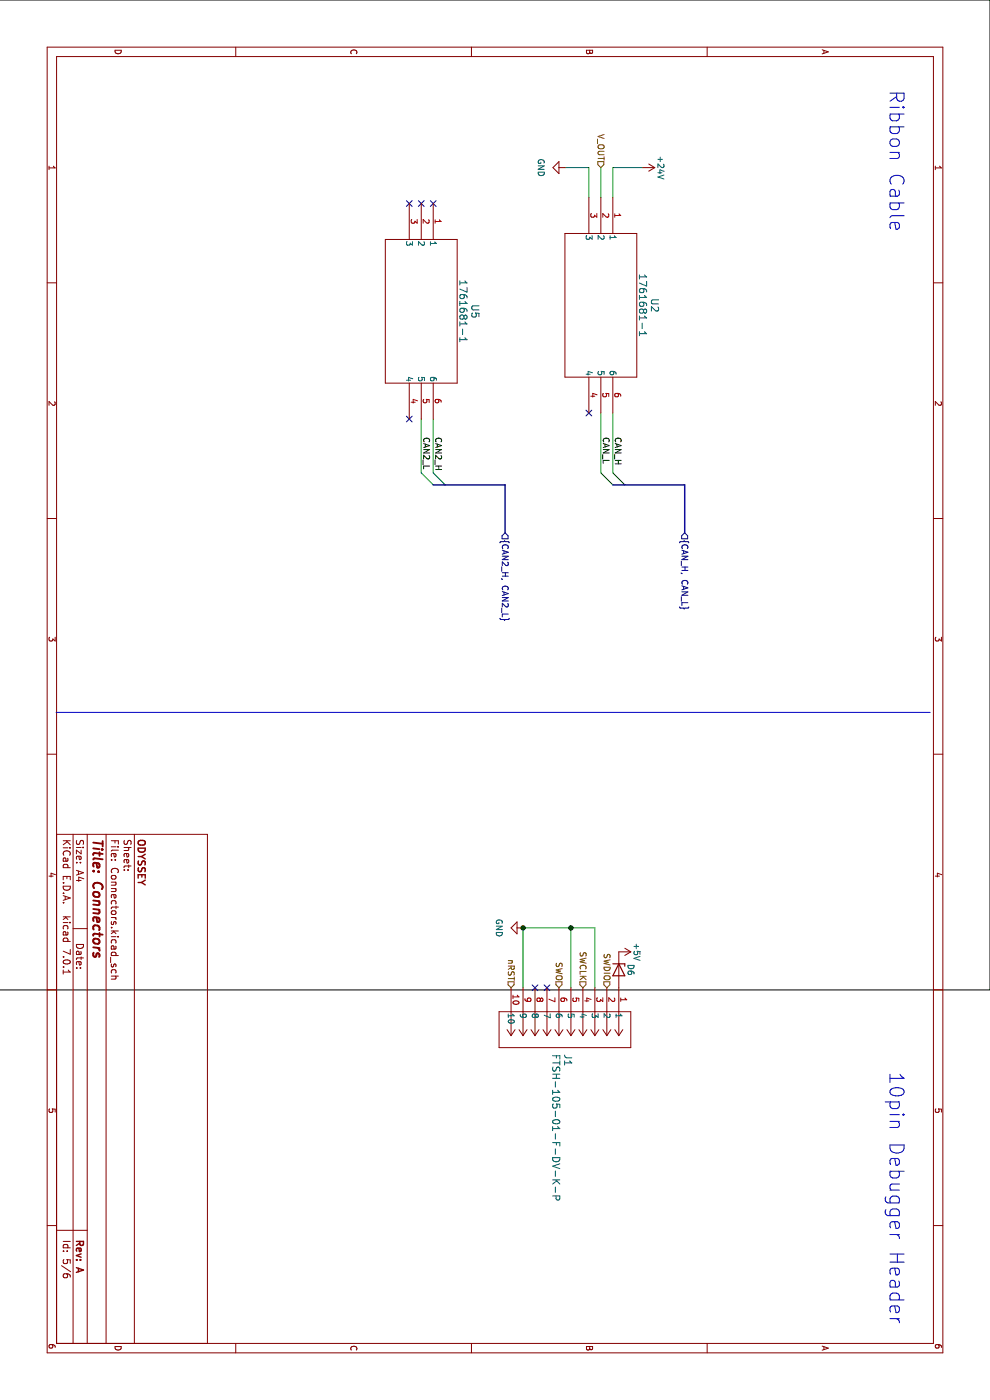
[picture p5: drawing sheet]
(kicad_sch (version 20230121) (generator eeschema)

 (paper "A4")

 (title_block
  (title "Connectors")
  (rev "A")
  (company "ODYSSEY"))

 (lib_symbols
  (symbol "2023-11-26_12-18-48:1761681-1" (pin_names (offset 0.254)) (in_bom yes) (on_board yes)
   (property "Reference" "U" (at 22.86 10.16 0) (effects (font (size 1.524 1.524))))
   (property "Value" "1761681-1" (at 22.86 7.62 0) (effects (font (size 1.524 1.524))))
   (property "Footprint" "1761681-1_TYC" (at 0 0 0) (effects (font (size 1.27 1.27) italic) hide))
   (property "Datasheet" "1761681-1" (at 0 0 0) (effects (font (size 1.27 1.27) italic) hide))
   (property "ki_locked" "" (at 0 0 0) (effects (font (size 1.27 1.27))))
   (symbol "1761681-1_0_1"
    (polyline (pts (xy 7.62 -10.16) (xy 38.1 -10.16)) (stroke (width 0.127) (type default)) (fill (type none)))
    (polyline (pts (xy 7.62 5.08) (xy 7.62 -10.16)) (stroke (width 0.127) (type default)) (fill (type none)))
    (polyline (pts (xy 38.1 -10.16) (xy 38.1 5.08)) (stroke (width 0.127) (type default)) (fill (type none)))
    (polyline (pts (xy 38.1 5.08) (xy 7.62 5.08)) (stroke (width 0.127) (type default)) (fill (type none)))
    (pin unspecified line (at 0 0 0) (length 7.62) (name "1" (effects (font (size 1.27 1.27)))) (number "1" (effects (font (size 1.27 1.27)))))
    (pin unspecified line (at 0 -2.54 0) (length 7.62) (name "2" (effects (font (size 1.27 1.27)))) (number "2" (effects (font (size 1.27 1.27)))))
    (pin unspecified line (at 0 -5.08 0) (length 7.62) (name "3" (effects (font (size 1.27 1.27)))) (number "3" (effects (font (size 1.27 1.27)))))
    (pin unspecified line (at 45.72 -5.08 180) (length 7.62) (name "4" (effects (font (size 1.27 1.27)))) (number "4" (effects (font (size 1.27 1.27)))))
    (pin unspecified line (at 45.72 -2.54 180) (length 7.62) (name "5" (effects (font (size 1.27 1.27)))) (number "5" (effects (font (size 1.27 1.27)))))
    (pin unspecified line (at 45.72 0 180) (length 7.62) (name "6" (effects (font (size 1.27 1.27)))) (number "6" (effects (font (size 1.27 1.27)))))))
  (symbol "2023-12-04_14-16-33:FTSH-105-01-F-DV-K-P" (pin_names (offset 0.254)) (in_bom yes) (on_board yes)
   (property "Reference" "J" (at 8.89 6.35 0) (effects (font (size 1.524 1.524))))
   (property "Value" "FTSH-105-01-F-DV-K-P" (at 0 0 0) (effects (font (size 1.524 1.524))))
   (property "Footprint" "CON10_2X5_DUK_FTSH_SAI" (at 0 0 0) (effects (font (size 1.27 1.27) italic) hide))
   (property "Datasheet" "FTSH-105-01-F-DV-K-P" (at 0 0 0) (effects (font (size 1.27 1.27) italic) hide))
   (property "ki_locked" "" (at 0 0 0) (effects (font (size 1.27 1.27))))
   (symbol "FTSH-105-01-F-DV-K-P_0_1"
    (polyline (pts (xy 5.08 -25.4) (xy 12.7 -25.4)) (stroke (width 0.127) (type default)) (fill (type none)))
    (polyline (pts (xy 5.08 2.54) (xy 5.08 -25.4)) (stroke (width 0.127) (type default)) (fill (type none)))
    (polyline (pts (xy 10.16 -22.86) (xy 5.08 -22.86)) (stroke (width 0.127) (type default)) (fill (type none)))
    (polyline (pts (xy 10.16 -22.86) (xy 8.89 -23.7067)) (stroke (width 0.127) (type default)) (fill (type none)))
    (polyline (pts (xy 10.16 -22.86) (xy 8.89 -22.0133)) (stroke (width 0.127) (type default)) (fill (type none)))
    (polyline (pts (xy 10.16 -20.32) (xy 5.08 -20.32)) (stroke (width 0.127) (type default)) (fill (type none)))
    (polyline (pts (xy 10.16 -20.32) (xy 8.89 -21.1667)) (stroke (width 0.127) (type default)) (fill (type none)))
    (polyline (pts (xy 10.16 -20.32) (xy 8.89 -19.4733)) (stroke (width 0.127) (type default)) (fill (type none)))
    (polyline (pts (xy 10.16 -17.78) (xy 5.08 -17.78)) (stroke (width 0.127) (type default)) (fill (type none)))
    (polyline (pts (xy 10.16 -17.78) (xy 8.89 -18.6267)) (stroke (width 0.127) (type default)) (fill (type none)))
    (polyline (pts (xy 10.16 -17.78) (xy 8.89 -16.9333)) (stroke (width 0.127) (type default)) (fill (type none)))
    (polyline (pts (xy 10.16 -15.24) (xy 5.08 -15.24)) (stroke (width 0.127) (type default)) (fill (type none)))
    (polyline (pts (xy 10.16 -15.24) (xy 8.89 -16.0867)) (stroke (width 0.127) (type default)) (fill (type none)))
    (polyline (pts (xy 10.16 -15.24) (xy 8.89 -14.3933)) (stroke (width 0.127) (type default)) (fill (type none)))
    (polyline (pts (xy 10.16 -12.7) (xy 5.08 -12.7)) (stroke (width 0.127) (type default)) (fill (type none)))
    (polyline (pts (xy 10.16 -12.7) (xy 8.89 -13.5467)) (stroke (width 0.127) (type default)) (fill (type none)))
    (polyline (pts (xy 10.16 -12.7) (xy 8.89 -11.8533)) (stroke (width 0.127) (type default)) (fill (type none)))
    (polyline (pts (xy 10.16 -10.16) (xy 5.08 -10.16)) (stroke (width 0.127) (type default)) (fill (type none)))
    (polyline (pts (xy 10.16 -10.16) (xy 8.89 -11.0067)) (stroke (width 0.127) (type default)) (fill (type none)))
    (polyline (pts (xy 10.16 -10.16) (xy 8.89 -9.3133)) (stroke (width 0.127) (type default)) (fill (type none)))
    (polyline (pts (xy 10.16 -7.62) (xy 5.08 -7.62)) (stroke (width 0.127) (type default)) (fill (type none)))
    (polyline (pts (xy 10.16 -7.62) (xy 8.89 -8.4667)) (stroke (width 0.127) (type default)) (fill (type none)))
    (polyline (pts (xy 10.16 -7.62) (xy 8.89 -6.7733)) (stroke (width 0.127) (type default)) (fill (type none)))
    (polyline (pts (xy 10.16 -5.08) (xy 5.08 -5.08)) (stroke (width 0.127) (type default)) (fill (type none)))
    (polyline (pts (xy 10.16 -5.08) (xy 8.89 -5.9267)) (stroke (width 0.127) (type default)) (fill (type none)))
    (polyline (pts (xy 10.16 -5.08) (xy 8.89 -4.2333)) (stroke (width 0.127) (type default)) (fill (type none)))
    (polyline (pts (xy 10.16 -2.54) (xy 5.08 -2.54)) (stroke (width 0.127) (type default)) (fill (type none)))
    (polyline (pts (xy 10.16 -2.54) (xy 8.89 -3.3867)) (stroke (width 0.127) (type default)) (fill (type none)))
    (polyline (pts (xy 10.16 -2.54) (xy 8.89 -1.6933)) (stroke (width 0.127) (type default)) (fill (type none)))
    (polyline (pts (xy 10.16 0) (xy 5.08 0)) (stroke (width 0.127) (type default)) (fill (type none)))
    (polyline (pts (xy 10.16 0) (xy 8.89 -0.8467)) (stroke (width 0.127) (type default)) (fill (type none)))
    (polyline (pts (xy 10.16 0) (xy 8.89 0.8467)) (stroke (width 0.127) (type default)) (fill (type none)))
    (polyline (pts (xy 12.7 -25.4) (xy 12.7 2.54)) (stroke (width 0.127) (type default)) (fill (type none)))
    (polyline (pts (xy 12.7 2.54) (xy 5.08 2.54)) (stroke (width 0.127) (type default)) (fill (type none)))
    (pin unspecified line (at 0 0 0) (length 5.08) (name "1" (effects (font (size 1.27 1.27)))) (number "1" (effects (font (size 1.27 1.27)))))
    (pin unspecified line (at 0 -22.86 0) (length 5.08) (name "10" (effects (font (size 1.27 1.27)))) (number "10" (effects (font (size 1.27 1.27)))))
    (pin unspecified line (at 0 -2.54 0) (length 5.08) (name "2" (effects (font (size 1.27 1.27)))) (number "2" (effects (font (size 1.27 1.27)))))
    (pin unspecified line (at 0 -5.08 0) (length 5.08) (name "3" (effects (font (size 1.27 1.27)))) (number "3" (effects (font (size 1.27 1.27)))))
    (pin unspecified line (at 0 -7.62 0) (length 5.08) (name "4" (effects (font (size 1.27 1.27)))) (number "4" (effects (font (size 1.27 1.27)))))
    (pin unspecified line (at 0 -10.16 0) (length 5.08) (name "5" (effects (font (size 1.27 1.27)))) (number "5" (effects (font (size 1.27 1.27)))))
    (pin unspecified line (at 0 -12.7 0) (length 5.08) (name "6" (effects (font (size 1.27 1.27)))) (number "6" (effects (font (size 1.27 1.27)))))
    (pin unspecified line (at 0 -15.24 0) (length 5.08) (name "7" (effects (font (size 1.27 1.27)))) (number "7" (effects (font (size 1.27 1.27)))))
    (pin unspecified line (at 0 -17.78 0) (length 5.08) (name "8" (effects (font (size 1.27 1.27)))) (number "8" (effects (font (size 1.27 1.27)))))
    (pin unspecified line (at 0 -20.32 0) (length 5.08) (name "9" (effects (font (size 1.27 1.27)))) (number "9" (effects (font (size 1.27 1.27)))))))
  (symbol "Diode:1N47xxA" (pin_numbers hide) (pin_names hide) (in_bom yes) (on_board yes)
   (property "Reference" "D" (at 0 2.54 0) (effects (font (size 1.27 1.27))))
   (property "Value" "1N47xxA" (at 0 -2.54 0) (effects (font (size 1.27 1.27))))
   (property "Footprint" "Diode_THT:D_DO-41_SOD81_P10.16mm_Horizontal" (at 0 -4.445 0) (effects (font (size 1.27 1.27)) hide))
   (property "Datasheet" "https://www.vishay.com/docs/85816/1n4728a.pdf" (at 0 0 0) (effects (font (size 1.27 1.27)) hide))
   (symbol "1N47xxA_0_1"
    (polyline (pts (xy 1.27 0) (xy -1.27 0)) (stroke (width 0) (type default)) (fill (type none)))
    (polyline (pts (xy -1.27 -1.27) (xy -1.27 1.27) (xy -0.762 1.27)) (stroke (width 0.254) (type default)) (fill (type none)))
    (polyline (pts (xy 1.27 -1.27) (xy 1.27 1.27) (xy -1.27 0) (xy 1.27 -1.27)) (stroke (width 0.254) (type default)) (fill (type none))))
   (symbol "1N47xxA_1_1"
    (pin passive line (at -3.81 0 0) (length 2.54) (name "K" (effects (font (size 1.27 1.27)))) (number "1" (effects (font (size 1.27 1.27)))))
    (pin passive line (at 3.81 0 180) (length 2.54) (name "A" (effects (font (size 1.27 1.27)))) (number "2" (effects (font (size 1.27 1.27)))))))
  (symbol "power:+24V" (power) (pin_names (offset 0)) (in_bom yes) (on_board yes)
   (property "Reference" "#PWR" (at 0 -3.81 0) (effects (font (size 1.27 1.27)) hide))
   (property "Value" "+24V" (at 0 3.556 0) (effects (font (size 1.27 1.27))))
   (property "Footprint" "" (at 0 0 0) (effects (font (size 1.27 1.27)) hide))
   (property "Datasheet" "" (at 0 0 0) (effects (font (size 1.27 1.27)) hide))
   (symbol "+24V_0_1"
    (polyline (pts (xy -0.762 1.27) (xy 0 2.54)) (stroke (width 0) (type default)) (fill (type none)))
    (polyline (pts (xy 0 0) (xy 0 2.54)) (stroke (width 0) (type default)) (fill (type none)))
    (polyline (pts (xy 0 2.54) (xy 0.762 1.27)) (stroke (width 0) (type default)) (fill (type none))))
   (symbol "+24V_1_1"
    (pin power_in line (at 0 0 90) (length 0) hide (name "+24V" (effects (font (size 1.27 1.27)))) (number "1" (effects (font (size 1.27 1.27)))))))
  (symbol "power:+5V" (power) (pin_names (offset 0)) (in_bom yes) (on_board yes)
   (property "Reference" "#PWR" (at 0 -3.81 0) (effects (font (size 1.27 1.27)) hide))
   (property "Value" "+5V" (at 0 3.556 0) (effects (font (size 1.27 1.27))))
   (property "Footprint" "" (at 0 0 0) (effects (font (size 1.27 1.27)) hide))
   (property "Datasheet" "" (at 0 0 0) (effects (font (size 1.27 1.27)) hide))
   (symbol "+5V_0_1"
    (polyline (pts (xy -0.762 1.27) (xy 0 2.54)) (stroke (width 0) (type default)) (fill (type none)))
    (polyline (pts (xy 0 0) (xy 0 2.54)) (stroke (width 0) (type default)) (fill (type none)))
    (polyline (pts (xy 0 2.54) (xy 0.762 1.27)) (stroke (width 0) (type default)) (fill (type none))))
   (symbol "+5V_1_1"
    (pin power_in line (at 0 0 90) (length 0) hide (name "+5V" (effects (font (size 1.27 1.27)))) (number "1" (effects (font (size 1.27 1.27)))))))
  (symbol "power:GND" (power) (pin_names (offset 0)) (in_bom yes) (on_board yes)
   (property "Reference" "#PWR" (at 0 -6.35 0) (effects (font (size 1.27 1.27)) hide))
   (property "Value" "GND" (at 0 -3.81 0) (effects (font (size 1.27 1.27))))
   (property "Footprint" "" (at 0 0 0) (effects (font (size 1.27 1.27)) hide))
   (property "Datasheet" "" (at 0 0 0) (effects (font (size 1.27 1.27)) hide))
   (symbol "GND_0_1"
    (polyline (pts (xy 0 0) (xy 0 -1.27) (xy 1.27 -1.27) (xy 0 -2.54) (xy -1.27 -1.27) (xy 0 -1.27)) (stroke (width 0) (type default)) (fill (type none))))
   (symbol "GND_1_1"
    (pin power_in line (at 0 0 270) (length 0) hide (name "GND" (effects (font (size 1.27 1.27)))) (number "1" (effects (font (size 1.27 1.27))))))))

 (junction (at 196.85 99.06) (diameter 0) (color 0 0 0 0))
 (junction (at 196.85 88.9) (diameter 0) (color 0 0 0 0))

 (no_connect (at 88.9 123.19))
 (no_connect (at 43.18 120.65))
 (no_connect (at 43.18 123.19))
 (no_connect (at 43.18 118.11))
 (no_connect (at 209.55 93.98))
 (no_connect (at 87.63 85.09))
 (no_connect (at 209.55 96.52))

 (bus_entry (at 102.87 118.11) (size -2.54 2.54) (stroke (width 0) (type default)))
 (bus_entry (at 102.87 80.01) (size -2.54 2.54) (stroke (width 0) (type default)))
 (bus_entry (at 102.87 77.47) (size -2.54 2.54) (stroke (width 0) (type default)))
 (bus_entry (at 102.87 115.57) (size -2.54 2.54) (stroke (width 0) (type default)))

 (wire (pts (xy 35.56 82.55) (xy 41.91 82.55)) (stroke (width 0) (type default)))
 (bus (pts (xy 102.87 64.77) (xy 102.87 77.47)) (stroke (width 0) (type default)))

 (wire (pts (xy 35.56 80.01) (xy 41.91 80.01)) (stroke (width 0) (type default)))
 (polyline (pts (xy 151.13 12.7) (xy 151.13 198.12)) (stroke (width 0) (type default)))

 (bus (pts (xy 102.87 102.87) (xy 113.03 102.87)) (stroke (width 0) (type default)))
 (bus (pts (xy 102.87 102.87) (xy 102.87 115.57)) (stroke (width 0) (type default)))

 (wire (pts (xy 35.56 90.17) (xy 35.56 85.09)) (stroke (width 0) (type default)))
 (bus (pts (xy 102.87 115.57) (xy 102.87 118.11)) (stroke (width 0) (type default)))
 (bus (pts (xy 102.87 64.77) (xy 113.03 64.77)) (stroke (width 0) (type default)))

 (wire (pts (xy 88.9 118.11) (xy 100.33 118.11)) (stroke (width 0) (type default)))
 (wire (pts (xy 196.85 99.06) (xy 196.85 88.9)) (stroke (width 0) (type default)))
 (wire (pts (xy 35.56 85.09) (xy 41.91 85.09)) (stroke (width 0) (type default)))
 (wire (pts (xy 87.63 80.01) (xy 100.33 80.01)) (stroke (width 0) (type default)))
 (wire (pts (xy 87.63 82.55) (xy 100.33 82.55)) (stroke (width 0) (type default)))
 (wire (pts (xy 196.85 88.9) (xy 196.85 83.82)) (stroke (width 0) (type default)))
 (wire (pts (xy 88.9 120.65) (xy 100.33 120.65)) (stroke (width 0) (type default)))
 (wire (pts (xy 196.85 88.9) (xy 209.55 88.9)) (stroke (width 0) (type default)))
 (wire (pts (xy 35.56 73.66) (xy 35.56 80.01)) (stroke (width 0) (type default)))
 (wire (pts (xy 196.85 83.82) (xy 209.55 83.82)) (stroke (width 0) (type default)))
 (wire (pts (xy 196.85 99.06) (xy 209.55 99.06)) (stroke (width 0) (type default)))
 (bus (pts (xy 102.87 77.47) (xy 102.87 80.01)) (stroke (width 0) (type default)))

 (text "10pin Debugger Header" (at 227.33 21.59 0) (effects (font (size 3 3)) (justify left bottom)))
 (text "Ribbon Cable" (at 19.05 21.59 0) (effects (font (size 3 3)) (justify left bottom)))

 (label "CAN2_L" (at 92.71 120.65 0) (fields_autoplaced) (effects (font (size 1.27 1.27)) (justify left bottom)))
 (label "CAN_L" (at 92.71 82.55 0) (fields_autoplaced) (effects (font (size 1.27 1.27)) (justify left bottom)))
 (label "CAN_H" (at 92.71 80.01 0) (fields_autoplaced) (effects (font (size 1.27 1.27)) (justify left bottom)))
 (label "CAN2_H" (at 92.71 118.11 0) (fields_autoplaced) (effects (font (size 1.27 1.27)) (justify left bottom)))

 (hierarchical_label "V_OUT" (shape input) (at 35.56 82.55 180) (fields_autoplaced) (effects (font (size 1.27 1.27)) (justify right)))
 (hierarchical_label "{CAN_H, CAN_L}" (shape input) (at 113.03 64.77 0) (fields_autoplaced) (effects (font (size 1.27 1.27)) (justify left)))
 (hierarchical_label "{CAN2_H, CAN2_L}" (shape input) (at 113.03 102.87 0) (fields_autoplaced) (effects (font (size 1.27 1.27)) (justify left)))
 (hierarchical_label "SWDIO" (shape input) (at 209.55 81.28 180) (fields_autoplaced) (effects (font (size 1.27 1.27)) (justify right)))
 (hierarchical_label "SWO" (shape input) (at 209.55 91.44 180) (fields_autoplaced) (effects (font (size 1.27 1.27)) (justify right)))
 (hierarchical_label "nRST" (shape input) (at 209.55 101.6 180) (fields_autoplaced) (effects (font (size 1.27 1.27)) (justify right)))
 (hierarchical_label "SWCLK" (shape input) (at 209.55 86.36 180) (fields_autoplaced) (effects (font (size 1.27 1.27)) (justify right)))

 (symbol (lib_id "2023-11-26_12-18-48:1761681-1") (at 43.18 118.11 0) (unit 1) (in_bom yes) (on_board yes) (dnp no) (fields_autoplaced)
  (property "Reference" "U2" (at 66.04 109.22 0) (effects (font (size 1.524 1.524))))
  (property "Value" "1761681-1" (at 66.04 111.76 0) (effects (font (size 1.524 1.524))))
  (property "Footprint" "1761681-1_TYC" (at 43.18 118.11 0) (effects (font (size 1.27 1.27) italic) hide))
  (property "Datasheet" "1761681-1" (at 43.18 118.11 0) (effects (font (size 1.27 1.27) italic) hide)) (pin "1") (pin "2") (pin "3") (pin "4") (pin "5") (pin "6")
  (instances (project "5VPSU_SCH" (path "" (reference "U2") (unit 1)) (path "" (reference "U5") (unit 1)))))

 (symbol (lib_id "power:GND") (at 196.85 99.06 0) (unit 1) (in_bom yes) (on_board yes) (dnp no) (fields_autoplaced)
  (property "Reference" "#PWR02" (at 196.85 105.41 0) (effects (font (size 1.27 1.27)) hide))
  (property "Value" "GND" (at 196.85 104.14 0) (effects (font (size 1.27 1.27))))
  (property "Footprint" "" (at 196.85 99.06 0) (effects (font (size 1.27 1.27)) hide))
  (property "Datasheet" "" (at 196.85 99.06 0) (effects (font (size 1.27 1.27)) hide)) (pin "1")
  (instances (project "5VPSU_SCH" (path "" (reference "#PWR02") (unit 1)) (path "" (reference "#PWR014") (unit 1)) (path "" (reference "#PWR033") (unit 1)) (path "" (reference "#PWR048") (unit 1)))))

 (symbol (lib_id "2023-11-26_12-18-48:1761681-1") (at 41.91 80.01 0) (unit 1) (in_bom yes) (on_board yes) (dnp no) (fields_autoplaced)
  (property "Reference" "U2" (at 64.77 71.12 0) (effects (font (size 1.524 1.524))))
  (property "Value" "1761681-1" (at 64.77 73.66 0) (effects (font (size 1.524 1.524))))
  (property "Footprint" "1761681-1_TYC" (at 41.91 80.01 0) (effects (font (size 1.27 1.27) italic) hide))
  (property "Datasheet" "1761681-1" (at 41.91 80.01 0) (effects (font (size 1.27 1.27) italic) hide)) (pin "1") (pin "2") (pin "3") (pin "4") (pin "5") (pin "6")
  (instances (project "5VPSU_SCH" (path "" (reference "U2") (unit 1)) (path "" (reference "U2") (unit 1)))))

 (symbol (lib_id "2023-12-04_14-16-33:FTSH-105-01-F-DV-K-P") (at 209.55 78.74 0) (unit 1) (in_bom yes) (on_board yes) (dnp no) (fields_autoplaced)
  (property "Reference" "J1" (at 223.52 89.535 0) (effects (font (size 1.524 1.524)) (justify left)))
  (property "Value" "FTSH-105-01-F-DV-K-P" (at 223.52 92.075 0) (effects (font (size 1.524 1.524)) (justify left)))
  (property "Footprint" "CON10_2X5_DUK_FTSH_SAI" (at 209.55 78.74 0) (effects (font (size 1.27 1.27) italic) hide))
  (property "Datasheet" "FTSH-105-01-F-DV-K-P" (at 209.55 78.74 0) (effects (font (size 1.27 1.27) italic) hide)) (pin "1") (pin "10") (pin "2") (pin "3") (pin "4") (pin "5") (pin "6") (pin "7") (pin "8") (pin "9")
  (instances (project "5VPSU_SCH" (path "" (reference "J1") (unit 1)))))

 (symbol (lib_id "power:GND") (at 35.56 90.17 0) (unit 1) (in_bom yes) (on_board yes) (dnp no) (fields_autoplaced)
  (property "Reference" "#PWR02" (at 35.56 96.52 0) (effects (font (size 1.27 1.27)) hide))
  (property "Value" "GND" (at 35.56 95.25 0) (effects (font (size 1.27 1.27))))
  (property "Footprint" "" (at 35.56 90.17 0) (effects (font (size 1.27 1.27)) hide))
  (property "Datasheet" "" (at 35.56 90.17 0) (effects (font (size 1.27 1.27)) hide)) (pin "1")
  (instances (project "5VPSU_SCH" (path "" (reference "#PWR02") (unit 1)) (path "" (reference "#PWR014") (unit 1)) (path "" (reference "#PWR033") (unit 1)) (path "" (reference "#PWR046") (unit 1)))))

 (symbol (lib_id "Diode:1N47xxA") (at 205.74 78.74 0) (unit 1) (in_bom yes) (on_board yes) (dnp no) (fields_autoplaced)
  (property "Reference" "D5" (at 205.74 76.2 0) (effects (font (size 1.27 1.27))))
  (property "Value" "1N47xxA" (at 203.835 81.28 90) (effects (font (size 1.27 1.27)) (justify right) hide))
  (property "Footprint" "Diode_THT:D_DO-41_SOD81_P10.16mm_Horizontal" (at 205.74 83.185 0) (effects (font (size 1.27 1.27)) hide))
  (property "Datasheet" "https://www.vishay.com/docs/85816/1n4728a.pdf" (at 205.74 78.74 0) (effects (font (size 1.27 1.27)) hide)) (pin "1") (pin "2")
  (instances (project "5VPSU_SCH" (path "" (reference "D5") (unit 1)) (path "" (reference "D6") (unit 1)))))

 (symbol (lib_id "power:+5V") (at 201.93 78.74 0) (unit 1) (in_bom yes) (on_board yes) (dnp no) (fields_autoplaced)
  (property "Reference" "#PWR026" (at 201.93 82.55 0) (effects (font (size 1.27 1.27)) hide))
  (property "Value" "+5V" (at 201.93 74.93 0) (effects (font (size 1.27 1.27))))
  (property "Footprint" "" (at 201.93 78.74 0) (effects (font (size 1.27 1.27)) hide))
  (property "Datasheet" "" (at 201.93 78.74 0) (effects (font (size 1.27 1.27)) hide)) (pin "1")
  (instances (project "5VPSU_SCH" (path "" (reference "#PWR026") (unit 1)) (path "" (reference "#PWR07") (unit 1)) (path "" (reference "#PWR047") (unit 1)))))

 (symbol (lib_id "power:+24V") (at 35.56 73.66 0) (unit 1) (in_bom yes) (on_board yes) (dnp no) (fields_autoplaced)
  (property "Reference" "#PWR01" (at 35.56 77.47 0) (effects (font (size 1.27 1.27)) hide))
  (property "Value" "+24V" (at 35.56 69.85 0) (effects (font (size 1.27 1.27))))
  (property "Footprint" "" (at 35.56 73.66 0) (effects (font (size 1.27 1.27)) hide))
  (property "Datasheet" "" (at 35.56 73.66 0) (effects (font (size 1.27 1.27)) hide)) (pin "1")
  (instances (project "5VPSU_SCH" (path "" (reference "#PWR01") (unit 1)) (path "" (reference "#PWR045") (unit 1))))))
